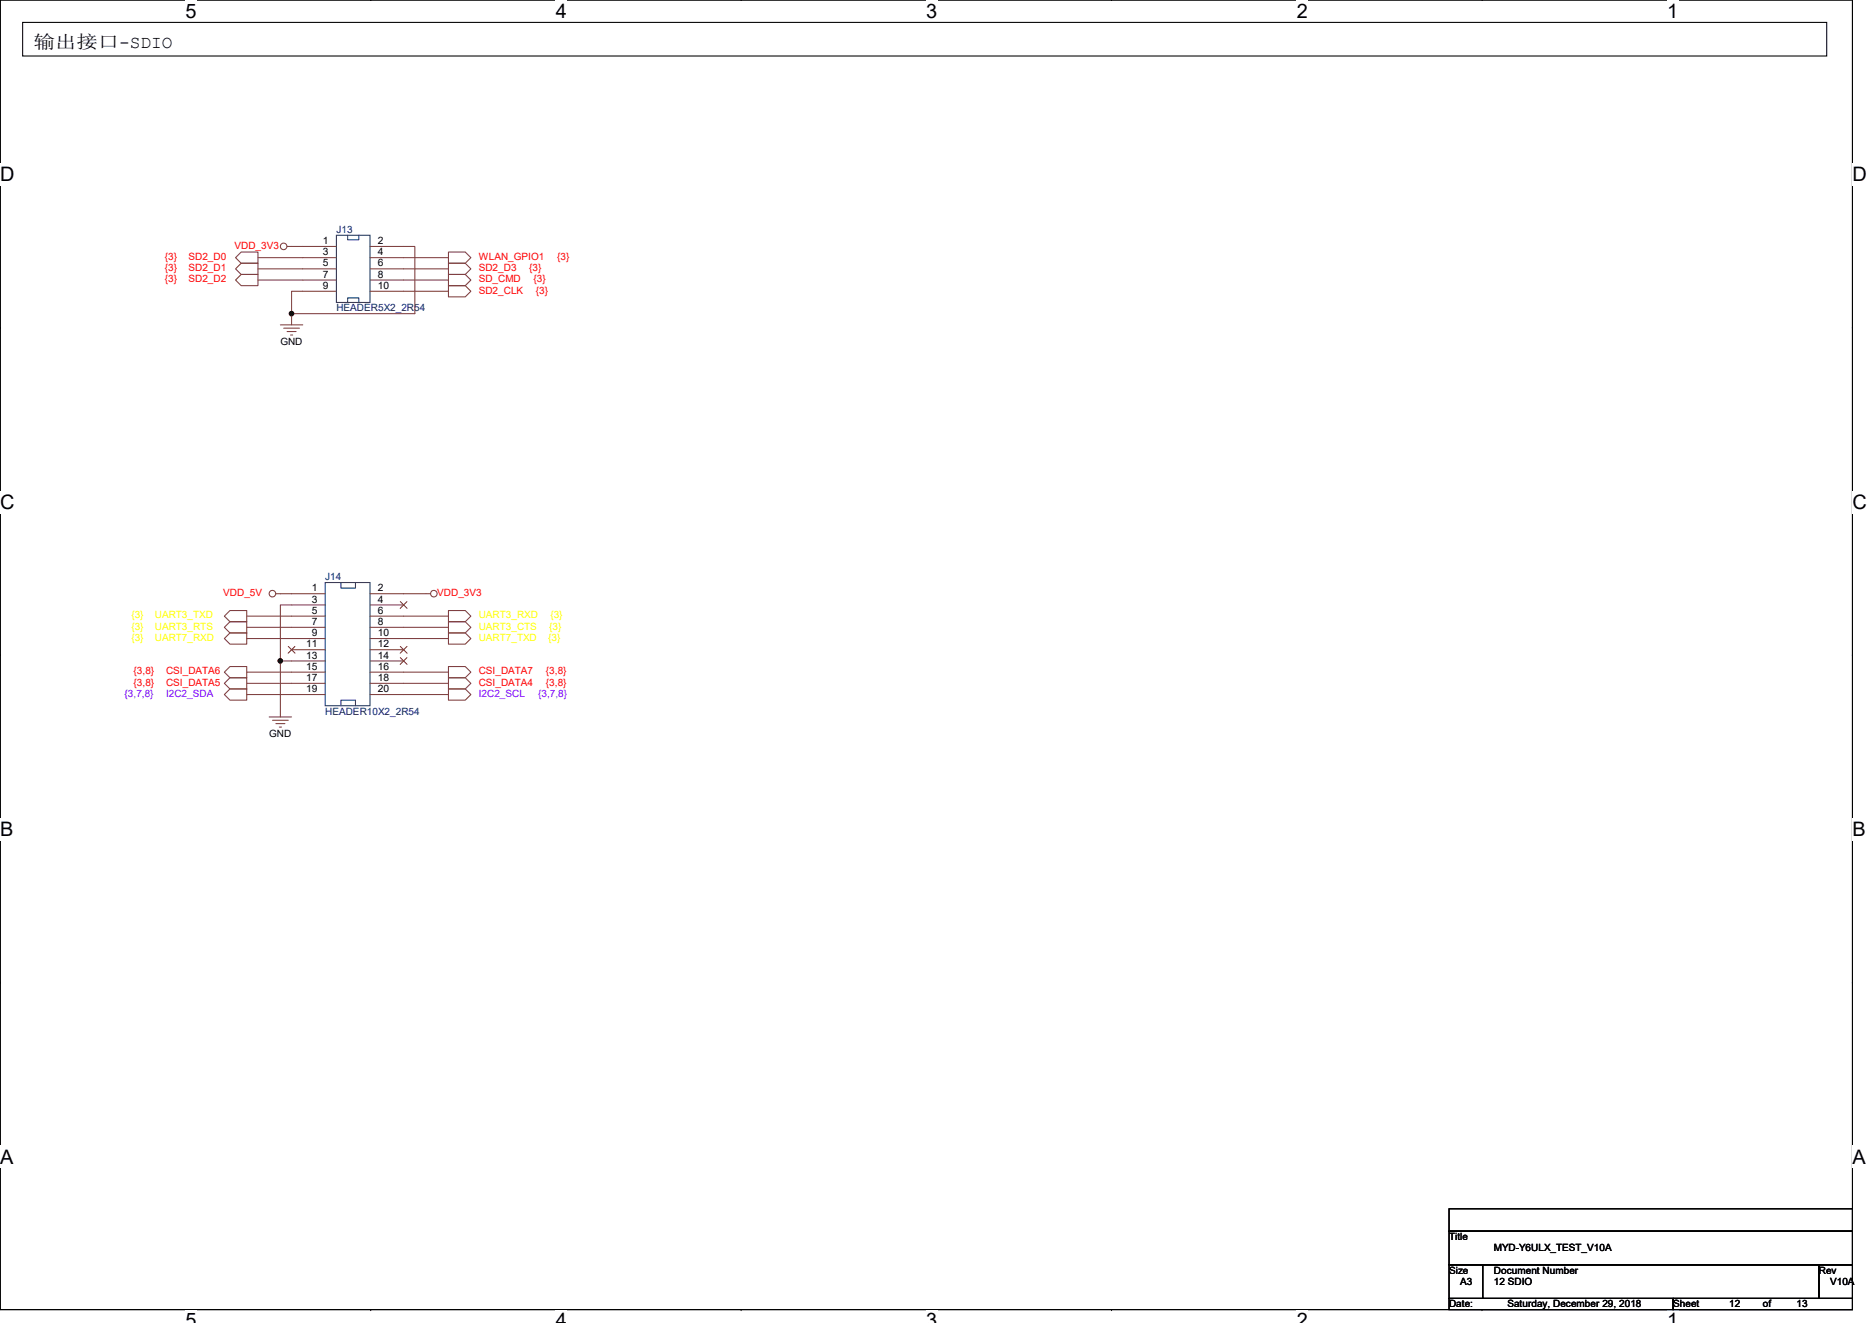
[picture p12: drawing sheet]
<svg xmlns="http://www.w3.org/2000/svg" width="297mm" height="210mm" viewBox="0 0 297 210" stroke-linecap="round" stroke-linejoin="round" font-family="sans-serif">
<path d="M0 0h293.9v207.9h-293.9z" fill="none" stroke="#000" stroke-width=".17"/>
<g fill="#fff">
<path d="M29.4 0h1.8v3.5h-1.8z"/>
<path d="M29.4 207.9h1.8v2h-1.8z"/>
</g>
<path d="M58.8 0h.1M58.8 207.9h.1" fill="none" stroke="#000" stroke-width=".17"/>
<g fill="#fff">
<path d="M88.2 0h1.8v3.5h-1.8z"/>
<path d="M88.2 207.9h1.8v2h-1.8z"/>
</g>
<path d="M117.6 0h.1M117.6 207.9h.1" fill="none" stroke="#000" stroke-width=".17"/>
<g fill="#fff">
<path d="M147 0h1.7v3.5h-1.7z"/>
<path d="M147 207.9h1.7v2h-1.7z"/>
</g>
<path d="M176.4 0h.1M176.4 207.9h.1" fill="none" stroke="#000" stroke-width=".17"/>
<g fill="#fff">
<path d="M205.8 0h1.7v3.5h-1.7z"/>
<path d="M205.8 207.9h1.7v2h-1.7z"/>
</g>
<path d="M235.2 0h.1M235.2 207.9h.1" fill="none" stroke="#000" stroke-width=".17"/>
<g fill="#fff">
<path d="M264.5 0h1.8v3.5h-1.8z"/>
<path d="M264.5 207.9h1.8v2h-1.8z"/>
<path d="M0 26h2.3v3.5h-2.3z"/>
<path d="M293.9 26h2.3v3.5h-2.3z"/>
<path d="M0 77.9h2.3v3.5h-2.3z"/>
<path d="M293.9 77.9h2.3v3.5h-2.3z"/>
</g>
<path d="M0 52h.1M293.9 52h.1" fill="none" stroke="#000" stroke-width=".17"/>
<g fill="#fff">
<path d="M0 129.9h2.1v3.5h-2.1z"/>
<path d="M293.9 129.9h2.1v3.5h-2.1z"/>
</g>
<path d="M0 103.9h.1M293.9 103.9h.1" fill="none" stroke="#000" stroke-width=".17"/>
<g fill="#fff">
<path d="M0 181.9h2.2v3.5h-2.2z"/>
<path d="M293.9 181.9h2.2v3.5h-2.2z"/>
</g>
<path d="M3.6 3.6h286.3v5.3h-286.3zM0 155.9h.1M293.9 155.9h.1M229.9 191.9h64v3.5h-64zM229.9 195.4h64v5.3h-64zM229.9 200.7h5.4v5.4h-5.4zM229.9 206.1h35.6v1.8h-35.6zM235.3 200.7h53.3v5.4h-53.3zM265.5 206.1h28.4v1.8h-28.4zM288.6 200.7h5.3v5.4h-5.3z" fill="none" stroke="#000" stroke-width=".17"/>
<g fill="none" stroke="#804040" stroke-width=".17">
<path d="M45.5 39.1h7.9M58.7 39.1h7.1v10.7h-19.5v-3.6h7.1M38.3 41.8h2.6v1.8h-2.6l-.9-.9zM38.3 40h2.6v1.8h-2.6l-.9-.9zM38.3 43.6h2.6v1.7h-2.6l-.9-.9zM40.9 40.9h12.5M40.9 42.7h12.5M40.9 44.4h12.5M44.5 51.6h3.5M45 52.1h2.5M45.5 52.6h1.5M46.1 53.2h.3"/>
<path d="M46.3 49.8v1.8M58.7 40.9h12.5M58.7 42.7h12.5M58.7 44.4h12.5M58.7 46.2h12.5M71.2 40h2.6l.9 .9-.9 .9h-2.6zM71.2 41.8h2.6l.9 .9-.9 .9h-2.6zM71.2 43.6h2.6l.9 .8-.9 .9h-2.6zM71.2 45.3h2.6l.9 .9-.9 .9h-2.6zM36.5 96.9h2.7v1.8h-2.7l-.9-.9zM36.5 98.7h2.7v1.8h-2.7l-.9-.9zM39.2 97.8h12.4"/>
<path d="M39.2 99.6h12.4M43.8 94.2h7.8M51.6 96h-7.1v8.9M58.7 94.2h9.6M58.7 96h5.3M58.7 97.8h12.5M58.7 99.6h12.5M71.2 96.9h2.6l.9 .9-.9 .9h-2.6zM71.2 98.7h2.6l.9 .9-.9 .9h-2.6zM36.5 100.5h2.7v1.7h-2.7l-.9-.9zM36.5 105.8h2.7v1.8h-2.7l-.9-.9zM36.5 107.6h2.7v1.7h-2.7l-.9-.8z"/>
<path d="M36.5 109.3h2.7v1.8h-2.7l-.9-.9zM39.2 101.3h12.4M39.2 106.7h12.4M39.2 108.5h12.4M39.2 110.2h12.4M42.7 113.8h3.6M43.2 114.3h2.5M43.8 114.9h1.4M44.3 115.4h.4M46.3 103.1h5.3M51.6 104.9h-7.1v8.9M58.7 101.3h12.5"/>
<path d="M58.7 103.1h5.3M58.7 104.9h5.3M58.7 106.7h12.5M58.7 108.5h12.5M58.7 110.2h12.5M71.2 100.5h2.6l.9 .8-.9 .9h-2.6zM71.2 105.8h2.6l.9 .9-.9 .9h-2.6zM71.2 107.6h2.6l.9 .9-.9 .8h-2.6zM71.2 109.3h2.6l.9 .9-.9 .9h-2.6z"/>
<circle cx="45" cy="39.1" r=".52"/>
<circle cx="43.2" cy="94.2" r=".52"/>
<circle cx="68.8" cy="94.2" r=".52"/>
</g>
<path d="M53.4 37.3h5.3v10.7h-5.3zM55.2 37.3v.8h1.7v-.8M55.2 48v-.7h1.7v.7M51.6 92.5h7.1v19.5h-7.1zM54.1 92.5v.8h2.3v-.8M54.1 112v-.9h2.3v.9" fill="none" stroke="#003c77" stroke-width=".17"/>
<path d="M63.5 95.5l1.1 1.1M64.6 95.5l-1.1 1.1M45.7 102.6l1.1 1.1M46.8 102.6l-1.1 1.1M63.5 102.6l1.1 1.1M63.5 104.4l1.1 1.1M64.6 102.6l-1.1 1.1M64.6 104.4l-1.1 1.1" fill="none" stroke="#804000" stroke-width=".16"/>
<g fill="#400000" stroke="#400000" stroke-width=".17">
<circle cx="46.3" cy="49.8" r=".35"/>
<circle cx="44.5" cy="104.9" r=".35"/>
</g>
<g font-size="3.2">
<text x="29.4" y="2.8">5</text>
<text x="88.2" y="2.8">4</text>
<text x="147" y="2.8">3</text>
<text x="205.8" y="2.8">2</text>
<text x="264.5" y="2.8">1</text>
<text x="0" y="28.8">D</text>
<text x="293.9" y="28.8">D</text>
<text x="0" y="80.8">C</text>
<text x="293.9" y="80.8">C</text>
<text x="0" y="132.7">B</text>
<text x="293.9" y="132.7">B</text>
<text x="0" y="184.7">A</text>
<text x="293.9" y="184.7">A</text>
<text x="29.4" y="210.7">5</text>
<text x="88.2" y="210.7">4</text>
<text x="147" y="210.7">3</text>
<text x="205.8" y="210.7">2</text>
<text x="264.5" y="210.7">1</text>
</g>
<text font-size="2.8" x="5.4" y="7.6">输出接口-SDIO</text>
<g font-size="1.6" fill="#f00">
<text x="26.2" y="41.3">{3}</text>
<text x="29.9" y="41.3">SD2_D0</text>
<text x="37.2" y="39.5">VDD_3V3</text>
<text x="76" y="41.3">WLAN_GPIO1</text>
<text x="88.4" y="41.3">{3}</text>
<text x="26.2" y="43">{3}</text>
<text x="26.2" y="44.8">{3}</text>
<text x="29.9" y="43">SD2_D1</text>
<text x="29.9" y="44.8">SD2_D2</text>
<text x="76" y="43">SD2_D3</text>
<text x="76" y="44.8">SD_CMD</text>
<text x="76" y="46.6">SD2_CLK</text>
<text x="84" y="43">{3}</text>
<text x="84.7" y="44.8">{3}</text>
<text x="85" y="46.6">{3}</text>
<text x="35.4" y="94.6">VDD_5V</text>
<text x="69.4" y="94.6">VDD_3V3</text>
<text x="21.2" y="107">{3,8}</text>
<text x="26.3" y="107">CSI_DATA6</text>
<text x="76" y="107">CSI_DATA7</text>
<text x="86.6" y="107">{3,8}</text>
<text x="21.2" y="108.8">{3,8}</text>
<text x="26.3" y="108.8">CSI_DATA5</text>
<text x="76" y="108.8">CSI_DATA4</text>
<text x="86.6" y="108.8">{3,8}</text>
</g>
<g font-size="1.6">
<text x="51.2" y="38.7">1</text>
<text x="51.2" y="40.5">3</text>
<text x="60" y="38.7">2</text>
<text x="60" y="40.5">4</text>
<text x="51.2" y="42.3">5</text>
<text x="51.2" y="44.1">7</text>
<text x="51.2" y="45.8">9</text>
<text x="60" y="42.3">6</text>
<text x="60" y="44.1">8</text>
<text x="60" y="45.8">10</text>
<text x="44.5" y="54.8">GND</text>
<text x="49.5" y="93.9">1</text>
<text x="49.5" y="95.6">3</text>
<text x="60" y="93.9">2</text>
<text x="60" y="95.6">4</text>
<text x="49.5" y="97.4">5</text>
<text x="49.5" y="99.2">7</text>
<text x="49.5" y="101">9</text>
<text x="60" y="97.4">6</text>
<text x="60" y="99.2">8</text>
<text x="60" y="101">10</text>
<text x="48.6" y="102.7">11</text>
<text x="48.6" y="104.5">13</text>
<text x="48.6" y="106.3">15</text>
<text x="60" y="102.7">12</text>
<text x="60" y="104.5">14</text>
<text x="60" y="106.3">16</text>
<text x="48.6" y="108.1">17</text>
<text x="48.6" y="109.9">19</text>
<text x="60" y="108.1">18</text>
<text x="60" y="109.9">20</text>
<text x="42.7" y="117">GND</text>
<text x="229.9" y="196.8">Title</text>
<text x="229.9" y="202.2">Size</text>
<text x="231.7" y="203.9">A3</text>
<text x="237" y="203.9">12 SDIO</text>
<text x="237" y="198.6">MYD-Y6ULX_TEST_V10A</text>
<text x="237" y="202.2">Document Number</text>
<text x="288.6" y="202.2">Rev</text>
<text x="290.4" y="203.9">V10A</text>
<text x="229.9" y="207.5">Date:</text>
<text x="239.2" y="207.5">Saturday, December 29, 2018</text>
<text x="265.5" y="207.5">Sheet</text>
<text x="274.4" y="207.5">12</text>
<text x="279.7" y="207.5">of</text>
<text x="285" y="207.5">13</text>
</g>
<g font-size="1.6" fill="#000080">
<text x="53.4" y="37">J13</text>
<text x="53.4" y="49.4">HEADER5X2_2R54</text>
<text x="51.6" y="92.1">J14</text>
<text x="51.6" y="113.4">HEADER10X2_2R54</text>
</g>
<g font-size="1.6" fill="#ff0">
<text x="20.8" y="98.1">{3}</text>
<text x="20.8" y="99.9">{3}</text>
<text x="20.8" y="101.7">{3}</text>
<text x="24.6" y="98.1">UART3_TXD</text>
<text x="24.6" y="99.9">UART3_RTS</text>
<text x="24.6" y="101.7">UART7_RXD</text>
<text x="76" y="98.1">UART3_RXD</text>
<text x="76" y="99.9">UART3_CTS</text>
<text x="76" y="101.7">UART7_TXD</text>
<text x="87" y="101.7">{3}</text>
<text x="87.2" y="99.9">{3}</text>
<text x="87.3" y="98.1">{3}</text>
</g>
<g font-size="1.6" fill="#8000ff">
<text x="19.8" y="110.6">{3,7,8}</text>
<text x="26.3" y="110.6">I2C2_SDA</text>
<text x="76" y="110.6">I2C2_SCL</text>
<text x="85.4" y="110.6">{3,7,8}</text>
</g>
</svg>
